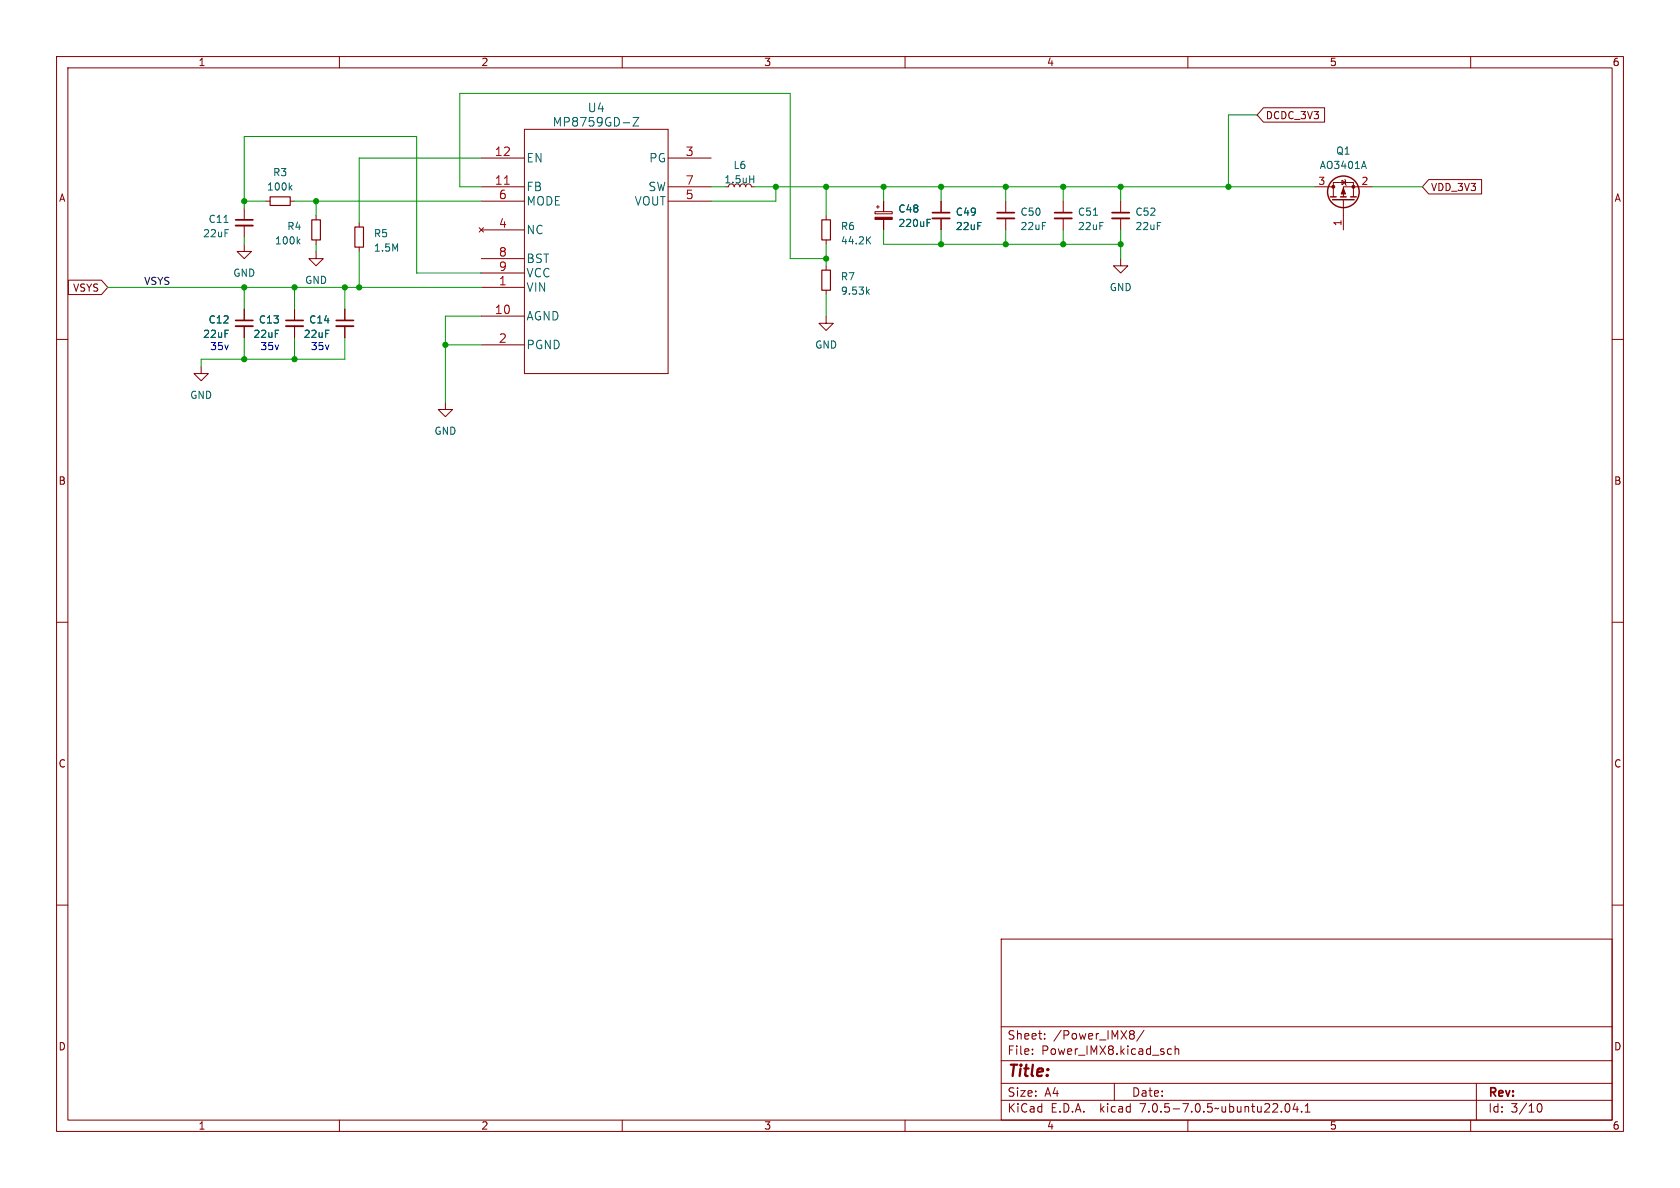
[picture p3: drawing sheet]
<svg xmlns="http://www.w3.org/2000/svg" width="297mm" height="210mm" viewBox="0 0 297 210" stroke-linecap="round" stroke-linejoin="round" font-family="sans-serif">
<g fill="none" stroke="#840000" stroke-width=".18">
<path d="M10 10h277v190h-277zM12 12h273v186h-273zM60 10v2M110 10v2M160 10v2M210 10v2M223.4 19h10.8v2.6h-10.8l-1.2-1.3zM260 10v2M43.2 36.8v2.1M43.2 39.9v2M47 35.6h.8M51.3 35.6h.8"/>
<path d="M55.9 38.1v.8M63.5 39.4v.7M85.1 33h7.6M85.1 27.9h7.6M85.1 35.6h7.6M92.7 22.9h25.4v43.1h-25.4zM118.1 33h7.6M118.1 27.9h7.6M118.1 35.6h7.6M132.8 33h.5M146 38.1v.8M154.7 37.4h3v.4h-3z"/>
<path d="M154.9 36.6h.5M155.2 36.3v.5M156.2 35.6v1.8M156.2 38.8v1.8M166.4 35.6v2M166.4 38.6v2M177.8 35.6v2M177.8 38.6v2M188 35.6v2M188 38.6v2M198.1 35.6v2M198.1 38.6v2"/>
<path d="M232.4 33h3.3M235.7 34.8v-2.5h3.6v2.5M237.2 31.9l.7 .4-.7 .3zM237.5 35.3v5.3M237.7 31.8l.2 .1v.7l.1 .2M242.6 33h-5.1v1.8M252.6 31.7h9.3v2.6h-9.3l-1.1-1.3zM10 60h2M12.1 49.5h5.8l1.1 1.3-1.1 1.3h-5.8zM43.2 43.2v1.3h1.2l-1.2 1.2-1.3-1.2h1.3M43.2 54.6v2M43.2 57.7v2"/>
<path d="M52.1 54.6v2M52.1 57.7v2M55.9 44.5v1.2h1.2l-1.2 1.3-1.3-1.3h1.3M55.9 42.4v.8M61 54.6v2M61 57.7v2M63.5 43.7v.8M84.7 40.3l.8 .7M85.1 50.8h7.6M85.1 55.9h7.6M85.1 40.6h7.6M85.1 45.7h7.6"/>
<path d="M85.1 48.3h7.6M85.5 40.3l-.8 .7M146 55.9v1.3h1.3l-1.3 1.2-1.2-1.2h1.2M146 42.4v.8M146 47v.8M146 51.3v.8M198.1 45.7v1.3h1.3l-1.3 1.3-1.3-1.3h1.3M285 60h2M35.6 64.8v1.2h1.2l-1.2 1.3-1.3-1.3h1.3M78.7 71.1v1.3h1.3l-1.3 1.3-1.2-1.3h1.2M85.1 61h7.6M10 110h2"/>
<path d="M285 110h2M10 160h2M285 160h2M177 166h108v32h-108zM60 198v2M110 198v2M160 198v2M177 194.5h108M177 191.5h108M177 187.5h108M177 181.5h108M182.5 186.3v.1"/>
<path d="M182.5 185.5v.1M184.7 183.6v.1M184.7 182.8v.1M197 191.5v3M200 182.2l.4 .1 .1 .2-.3 .3M200 182.8h.2M200.2 182.8l.3 .2v.4l-.1 .2-.4 .1M202.2 182.1l-1.2 2M206.4 186.1l.3 .3 .4-.1M207.1 185.5l-.4-.1-.3 .3M207.7 185.5l.3-.1 .3 .1 .1 .9M207.7 184.9v1.5"/>
<path d="M210 198v2M226.5 196.5v.1M227.3 195.2l.2-.1a.81 .81 0 0 1 .6 .6 .81 .81 0 0 1-.3 .8l-.1 .1a.81 .81 0 0 1-.4-1.4zM229 195l-.4 1.1h.9M229.3 195.6v1M230.1 196.5v.1M230.7 196.6h.9M230.7 195.5l.5-.4v1.5M260 198v2M261 191.5v6.5M272 195.2l.1-.1a.8 .8 0 0 1 .5 .7 .8 .8 0 0 1-.5 .8 .99 .99 0 0 1-.1-1.4z"/>
</g>
<g fill="#840000" stroke="#840000" stroke-width=".18">
<path d="M154.7 38.4h3v.4h-3z"/>
<path d="M237.5 33.3l.4 1h-.8z"/>
<circle cx="239.3" cy="33" r=".25"/>
<circle cx="235.7" cy="33" r=".25"/>
</g>
<g fill="none" stroke="#006464" stroke-width=".18">
<path d="M51.3 33.1l.3 .5M51.6 32.8l-.5 .4M111.9 20.8h1l-1 1.5h1M132.5 31.7h.8M133.3 31.1v1.2M163.9 38.8h.6M241.1 28.5l.4 1.3M52.7 42.6l.3 .5M53 42.3l-.5 .5M153.3 51.5l.4 .5M153.4 42.4l.5 .7M153.7 51.2l-.5 .5"/>
<path d="M153.9 41.9l-.7 .7"/>
</g>
<path d="M47.8 34.8h3.5v1.5h-3.5zM55.1 38.9h1.5v3.5h-1.5zM145.3 38.9h1.5v3.5h-1.5zM62.7 40.1h1.6v3.6h-1.6zM145.3 47.8h1.5v3.5h-1.5z" fill="none" stroke="#840000" stroke-width=".2"/>
<path d="M41.7 39.9h3M164.8 38.6h3.1M176.3 38.6h3M186.4 38.6h3.1M196.6 38.6h3M41.7 57.7h3M50.5 57.7h3.1M59.4 57.7h3.1" fill="none" stroke="#840000" stroke-width=".33"/>
<path d="M41.7 38.9h3M164.8 37.6h3.1M176.3 37.6h3M186.4 37.6h3.1M196.6 37.6h3M41.7 56.6h3M50.5 56.6h3.1M59.4 56.6h3.1" fill="none" stroke="#840000" stroke-width=".3"/>
<g fill="none" stroke="#840000" stroke-width=".25">
<path d="M235.2 34.8h1M235.6 35.3h3.8M237 34.8h1M238.8 34.8h1"/>
<circle cx="237.5" cy="33.9" r="2.79"/>
</g>
<g fill="none" stroke="#009600" stroke-width=".18">
<path d="M43.2 35.6h3.8M43.2 36.8v-12.7h30.5v24.2h11.4M52.1 35.6h33M55.9 35.6v2.5M85.1 33h-3.8v-16.5h58.4v29.2h6.3M85.1 27.9h-21.6v11.5M125.7 33h2.6M133.3 33h99.1M137.2 33v2.6h-11.5M146 33v5.1M156.2 33v2.6M166.4 33v2.6"/>
<path d="M177.8 33v2.6M188 33v2.6M198.1 33v2.6M222.2 20.3h-5v12.7M242.6 33h8.9M19 50.8h66.1M43.2 41.9v1.3M43.2 50.8v3.8M43.2 59.7v3.8M52.1 50.8v3.8M52.1 59.7v3.8M55.9 43.2v1.3"/>
<path d="M61 50.8v3.8M61 59.7v3.8h-25.4v1.3M63.5 44.5v6.3M85.1 55.9h-6.4v15.2M146 43.2v3.8M146 52.1v3.8M156.2 40.6v2.6h41.9M166.4 40.6v2.6M177.8 40.6v2.6M188 40.6v2.6M198.1 40.6v5.1M78.7 61h6.4"/>
</g>
<g fill="#009600" stroke="#009600" stroke-width=".18">
<circle cx="78.7" cy="61" r=".46"/>
<circle cx="55.9" cy="35.6" r=".46"/>
<circle cx="63.5" cy="50.8" r=".46"/>
<circle cx="146" cy="45.7" r=".46"/>
<circle cx="156.2" cy="33" r=".46"/>
<circle cx="166.4" cy="43.2" r=".46"/>
<circle cx="166.4" cy="33" r=".46"/>
<circle cx="137.2" cy="33" r=".46"/>
<circle cx="177.8" cy="33" r=".46"/>
<circle cx="146" cy="33" r=".46"/>
<circle cx="198.1" cy="33" r=".46"/>
<circle cx="198.1" cy="43.2" r=".46"/>
<circle cx="217.2" cy="33" r=".46"/>
<circle cx="188" cy="43.2" r=".46"/>
<circle cx="177.8" cy="43.2" r=".46"/>
<circle cx="188" cy="33" r=".46"/>
<circle cx="52.1" cy="50.8" r=".46"/>
<circle cx="61" cy="50.8" r=".46"/>
<circle cx="52.1" cy="63.5" r=".46"/>
<circle cx="43.2" cy="35.6" r=".46"/>
<circle cx="43.2" cy="50.8" r=".46"/>
<circle cx="43.2" cy="63.5" r=".46"/>
</g>
<text font-size="2.8" fill="#840000" x="178" y="190.8">Title:</text>
<g font-size="2.1" fill="#006464">
<text x="97.6" y="22.5">MP8759GD-Z</text>
<text x="103.8" y="20">U4</text>
<text x="93" y="28.9">EN</text>
<text x="114.8" y="28.9">PG</text>
<text x="93" y="34">FB</text>
<text x="114.6" y="34">SW</text>
<text x="93" y="41.6">NC</text>
<text x="93" y="36.5">MODE</text>
<text x="112.2" y="36.5">VOUT</text>
<text x="93" y="46.7">BST</text>
<text x="93" y="51.7">VIN</text>
<text x="93" y="49.2">VCC</text>
<text x="93" y="56.8">AGND</text>
<text x="93" y="61.9">PGND</text>
</g>
<g font-size="2.1" fill="#a90000">
<text x="87.4" y="27.7">12</text>
<text x="121.2" y="27.7">3</text>
<text x="87.4" y="32.8">11</text>
<text x="88.1" y="35.3">6</text>
<text x="121.2" y="35.3">5</text>
<text x="121.2" y="32.8">7</text>
<text x="88.1" y="40.4">4</text>
<text x="88.1" y="45.5">8</text>
<text x="88.1" y="50.5">1</text>
<text x="88.1" y="48">9</text>
<text x="87.4" y="55.6">10</text>
<text x="88.1" y="60.7">2</text>
</g>
<g font-size="2.1" fill="#840000">
<text x="178" y="183.9">Sheet:</text>
<text x="186.2" y="183.9">/Power_IMX8/</text>
<text x="178" y="186.6">File:</text>
<text x="184" y="186.6">Power_IMX8.kicad_sch</text>
<text x="178" y="196.8">KiCad</text>
<text x="178" y="194">Size:</text>
<text x="184.6" y="194">A4</text>
<text x="185.7" y="196.8">E.D.A.</text>
<text x="194.4" y="196.8">kicad</text>
<text x="200" y="194">Date:</text>
<text x="201.5" y="196.8">7.0.5-7.0.5~ubuntu22.04.1</text>
<text x="263" y="194.2">Rev:</text>
<text x="263" y="196.8">Id:</text>
<text x="267" y="196.8">3/10</text>
</g>
<g font-size="1.8" fill="#840000">
<text x="35" y="11.8">1</text>
<text x="85" y="11.8">2</text>
<text x="135" y="11.8">3</text>
<text x="185" y="11.8">4</text>
<text x="235" y="11.8">5</text>
<text x="285" y="11.8">6</text>
<text x="223.7" y="21.2">DCDC_3V3</text>
<text x="10.4" y="35.8">A</text>
<text x="252.9" y="33.9">VDD_3V3</text>
<text x="285.4" y="35.8">A</text>
<text x="12.9" y="51.7">VSYS</text>
<text x="10.3" y="85.8">B</text>
<text x="285.3" y="85.8">B</text>
<text x="10.3" y="135.8">C</text>
<text x="285.3" y="135.8">C</text>
<text x="10.3" y="185.8">D</text>
<text x="285.3" y="185.8">D</text>
<text x="35" y="199.8">1</text>
<text x="85" y="199.8">2</text>
<text x="135" y="199.8">3</text>
<text x="185" y="199.8">4</text>
<text x="235" y="199.8">5</text>
<text x="285" y="199.8">6</text>
</g>
<g font-size="1.8" fill="#006464">
<text x="236.2" y="27.5">Q1</text>
<text x="47.1" y="33.8">100k</text>
<text x="48.2" y="31.3">R3</text>
<text x="128" y="32.6">1.5uH</text>
<text x="129.6" y="30">L6</text>
<text x="233.3" y="30">AO3401A</text>
<text x="36.8" y="39.6">C11</text>
<text x="50.7" y="40.8">R4</text>
<text x="148.6" y="40.8">R6</text>
<text x="158.8" y="37.7">C48</text>
<text x="158.8" y="40.3">220uF</text>
<text x="168.9" y="38.3">C49</text>
<text x="168.9" y="40.8">22uF</text>
<text x="180.3" y="38.3">C50</text>
<text x="180.3" y="40.8">22uF</text>
<text x="190.5" y="38.3">C51</text>
<text x="190.5" y="40.8">22uF</text>
<text x="200.7" y="38.3">C52</text>
<text x="200.7" y="40.8">22uF</text>
<text x="35.8" y="42.1">22uF</text>
<text x="48.5" y="43.4">100k</text>
<text x="66" y="42.1">R5</text>
<text x="66" y="44.6">1.5M</text>
<text x="148.6" y="43.4">44.2K</text>
<text x="41.2" y="49.1">GND</text>
<text x="53.9" y="50.4">GND</text>
<text x="148.6" y="49.7">R7</text>
<text x="148.6" y="52.3">9.53k</text>
<text x="196.1" y="51.6">GND</text>
<text x="35.8" y="59.9">22uF</text>
<text x="36.8" y="57.3">C12</text>
<text x="44.7" y="59.9">22uF</text>
<text x="45.7" y="57.3">C13</text>
<text x="53.6" y="59.9">22uF</text>
<text x="54.6" y="57.3">C14</text>
<text x="144.1" y="61.8">GND</text>
<text x="33.6" y="70.7">GND</text>
<text x="76.7" y="77">GND</text>
</g>
<g font-size="1.8" fill="#a90000">
<text x="233" y="32.8">3</text>
<text x="240.6" y="32.8">2</text>
<text x="237.2" y="40" transform="rotate(-90 237.2 40)">1</text>
</g>
<text font-size="1.8" fill="#0f0f0f" x="25.4" y="50.5">VSYS</text>
<g font-size="1.8" fill="#0000c2">
<text x="37.1" y="62">35v</text>
<text x="46" y="62">35v</text>
<text x="54.9" y="62">35v</text>
</g>
</svg>
